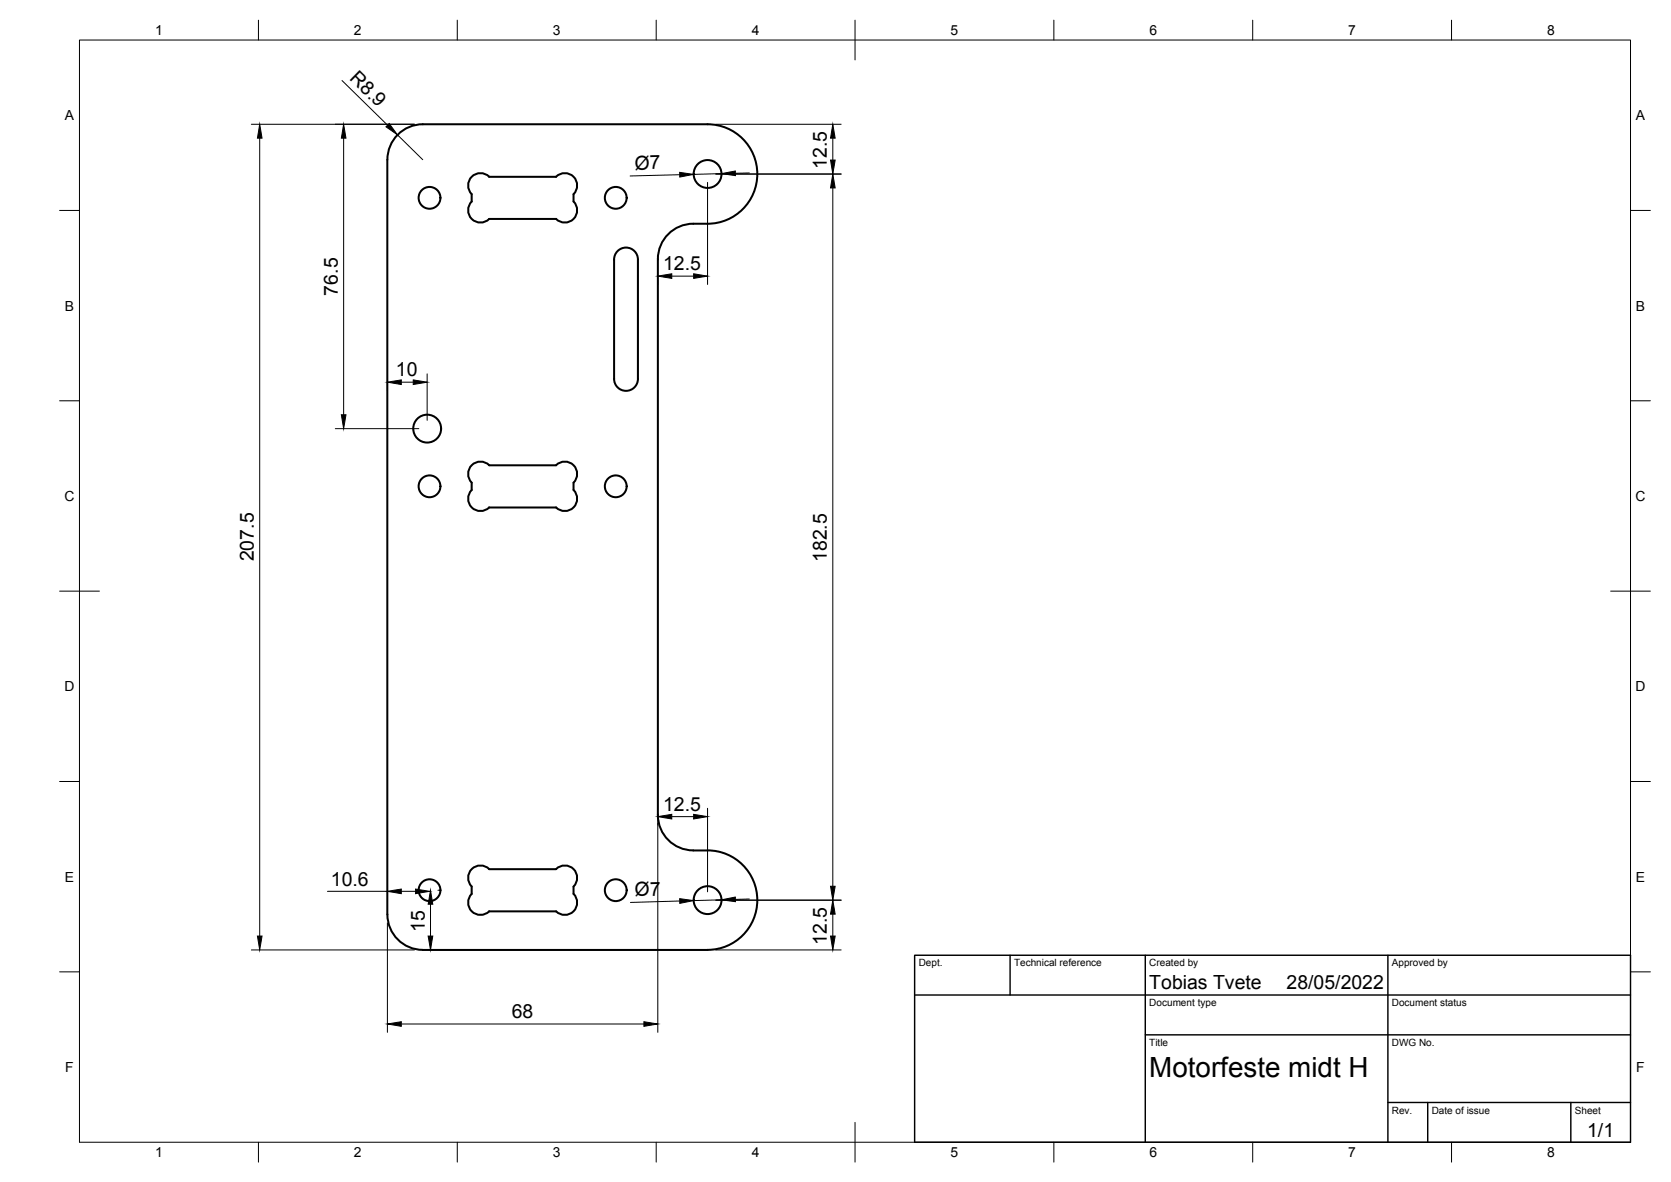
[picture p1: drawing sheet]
<svg xmlns="http://www.w3.org/2000/svg" width="420mm" height="297mm" viewBox="0 0 420 297" stroke-linecap="round" stroke-linejoin="round" font-family="sans-serif">
<!-- layer: Visible -->
<g fill="none" stroke="#000" stroke-width=".51">
<path d="M97.4 40.1v189.7M97.4 40.1a8.9 8.9 0 0 1 8.9-8.9h71.6a12.5 12.5 0 0 1 12.5 12.5 12.5 12.5 0 0 1-12.5 12.5 13.2 13.2 0 0 0-8.1 1.2 8.9 8.9 0 0 0-4.4 7.7v139.7a8.9 8.9 0 0 0 8.9 8.9 17.3 17.3 0 0 1 9.1 1.3 12.5 12.5 0 0 1 6.7 14 12.5 12.5 0 0 1-12.2 9.7M118.6 48.8v1.8a3.1 3.1 0 0 0 0 4.4 3.1 3.1 0 0 0 4.4 0M123 44.4h16.8a3.1 3.1 0 0 1 4.4 0 3.1 3.1 0 0 1 0 4.4M123 44.4a3.1 3.1 0 0 0-4.4 0 3.1 3.1 0 0 0 0 4.4M144.2 48.8v1.8a3.1 3.1 0 0 1 0 4.4 3.1 3.1 0 0 1-4.4 0h-16.8M154.4 65.2v30a3 3 0 0 0 3 3 3 3 0 0 0 3-3v-30M154.4 65.2a3 3 0 0 1 3-3 3 3 0 0 1 3 3M123 116.9h16.8a3.1 3.1 0 0 1 4.4 0 3.1 3.1 0 0 1 0 4.4v1.8a3.1 3.1 0 0 1 0 4.4 3.1 3.1 0 0 1-4.4 0h-16.8M123 116.9a3.1 3.1 0 0 0-4.4 0 3.1 3.1 0 0 0 0 4.4v1.8a3.1 3.1 0 0 0 0 4.4 3.1 3.1 0 0 0 4.4 0M123 218.4h16.8M123 218.4a3.1 3.1 0 0 0-4.4 0 3.1 3.1 0 0 0 0 4.4v1.8"/>
<path d="M139.8 218.4a3.1 3.1 0 0 1 4.4 0 3.1 3.1 0 0 1 0 4.4v1.8M97.4 229.8a8.9 8.9 0 0 0 8.9 8.9M106.3 238.7h71.6M118.6 224.6a3.1 3.1 0 0 0 0 4.4 3.1 3.1 0 0 0 4.4 0M144.2 224.6a3.1 3.1 0 0 1 0 4.4 3.1 3.1 0 0 1-4.4 0h-16.8"/>
<circle cx="108" cy="49.7" r="2.74"/>
<circle cx="154.8" cy="49.7" r="2.74"/>
<circle cx="177.9" cy="43.7" r="3.5"/>
<circle cx="107.4" cy="107.7" r="3.5"/>
<circle cx="108" cy="122.2" r="2.74"/>
<circle cx="154.8" cy="122.2" r="2.74"/>
<circle cx="108" cy="223.7" r="2.74"/>
<circle cx="154.8" cy="223.7" r="2.74"/>
<circle cx="177.9" cy="226.2" r="3.5"/>
</g>
<!-- layer: Border -->
<g fill="none" stroke="#000" stroke-width=".25">
<path d="M20 10.1h390v276.9h-390zM65 5.1v5M115 5.1v5M165 5.1v5M215 5.1v10M265 5.1v5M315 5.1v5M365 5.1v5M15 52.9h5M410 52.9h5M15 100.7h5M410 100.7h5"/>
<path d="M15 148.6h10M405 148.6h10M15 196.4h5M410 196.4h5M15 244.2h5M410 244.2h5M65 287v5M115 287v5M165 287v5M215 282.1v9.9M265 287v5M315 287v5"/>
<path d="M365 287v5"/>
</g>
<!-- layer: TitleBlock -->
<path d="M230 240.1h180v46.9h-180zM230 250h180M254 240.1v9.9M288 240.1v46.9M349 240.1v46.9M288 260.1h122M349 277.1h61M359 277.1v9.9M395 277.1v9.9" fill="none" stroke="#000" stroke-width=".36"/>
<!-- layer: Dimensions -->
<g fill="none" stroke="#000" stroke-width=".25">
<path d="M63.2 31.2h41M65.3 34.7v200.5M86 20.2l11.5 11.3M86.4 34.7v69.5M99.9 33.9l6.4 6.2M180 31.2h31.5M209.4 34.7v5.5M170.9 43.9l-12.5 .3M177.9 45.8v25.7M180 43.7h31.5M181.4 43.6l-7 .2M188.4 43.5h-3.5"/>
<path d="M209.4 47.2v175.5M165.4 70.7v.8M168.9 69.4h5.5M97.4 96.2v1.9M100.9 96h3M107.4 93.9v11.7M84.3 107.7h21M165.4 204.5v54.9M168.9 205.2h5.5M177.9 203.1v21M63.2 238.7h41M82.3 224h15.1"/>
<path d="M97.4 231.9v27.5M100.9 224h3.6M108 225.8v.3M108.2 227.2v8M110.1 223.7h.2M170.9 226.4l-12.4 .4M180 238.7h31.5M180 226.2h31.5M181.4 226.1l-7 .2M188.4 225.9l-3.5 .1M209.4 229.7v5.5M100.9 257.3h61"/>
</g>
<g fill="#000" stroke="#000" stroke-width=".25">
<path d="M65.3 31.2l.6 3.5h-1.2zM86.4 31.2l.6 3.5h-1.2zM97.9 31l2 2.9-2.9-2zM209.4 31.2l.6 3.5h-1.2zM170.9 43.3l3.5 .5-3.5 .7zM181.4 43.6l3.5-.6v1.1zM208.8 40.2h1.2l-.6 3.5zM209.4 43.7l.6 3.5h-1.2zM165.4 69.4l3.5-.6v1.2zM174.4 68.8l3.5 .6-3.5 .6zM97.4 96l3.5-.5v1.1zM103.9 95.5l3.5 .5-3.5 .6z"/>
<path d="M85.8 104.2h1.2l-.6 3.5zM165.4 205.2l3.5-.6v1.2zM174.4 204.6l3.5 .6-3.5 .6zM64.7 235.2h1.2l-.6 3.5zM97.4 224l3.5-.6v1.2zM104.5 223.4l3.5 .6-3.5 .6zM108.2 223.7l.6 3.5h-1.1zM107.7 235.2h1.1l-.6 3.5zM170.9 225.8l3.5 .5-3.5 .7zM181.4 226.1l3.5-.7v1.2zM208.8 222.7h1.2l-.6 3.5zM209.4 226.2l.6 3.5h-1.2z"/>
<path d="M208.8 235.2h1.2l-.6 3.5zM97.4 257.3l3.5-.5v1.1zM161.9 256.8l3.5 .5-3.5 .6z"/>
</g>
<text font-size="7" x="289" y="270.6">Motorfeste midt H</text>
<g font-size="4.9">
<text x="87.7" y="19.9" transform="rotate(44 87.7 19.9)">R8.9</text>
<text x="159.6" y="42.7" transform="rotate(-1 159.6 42.7)">Ø7</text>
<text x="207.9" y="42.4" transform="rotate(-90 207.9 42.4)">12.5</text>
<text x="166.7" y="67.9">12.5</text>
<text x="84.9" y="74.3" transform="rotate(-90 84.9 74.3)">76.5</text>
<text x="99.5" y="94.6">10</text>
<text x="63.8" y="141.1" transform="rotate(-90 63.8 141.1)">207.5</text>
<text x="207.9" y="141.3" transform="rotate(-90 207.9 141.3)">182.5</text>
<text x="166.7" y="203.8">12.5</text>
<text x="83.2" y="222.5">10.6</text>
<text x="159.7" y="225.2" transform="rotate(-2 159.7 225.2)">Ø7</text>
<text x="106.8" y="234.1" transform="rotate(-90 106.8 234.1)">15</text>
<text x="207.9" y="237.4" transform="rotate(-90 207.9 237.4)">12.5</text>
<text x="289" y="248.5">Tobias Tvete</text>
<text x="323.5" y="248.5">28/05/2022</text>
<text x="128.7" y="255.9">68</text>
<text x="399.1" y="285.7">1/1</text>
</g>
<g font-size="3.5">
<text x="39" y="8.8">1</text>
<text x="89" y="8.8">2</text>
<text x="139" y="8.8">3</text>
<text x="189" y="8.8">4</text>
<text x="239" y="8.8">5</text>
<text x="289" y="8.8">6</text>
<text x="339" y="8.8">7</text>
<text x="389" y="8.8">8</text>
<text x="16.3" y="30.2">A</text>
<text x="411.3" y="30.2">A</text>
<text x="16.3" y="78">B</text>
<text x="411.3" y="78">B</text>
<text x="16.2" y="125.9">C</text>
<text x="411.2" y="125.9">C</text>
<text x="16.2" y="173.7">D</text>
<text x="411.2" y="173.7">D</text>
<text x="16.3" y="221.6">E</text>
<text x="411.3" y="221.6">E</text>
<text x="16.4" y="269.4">F</text>
<text x="411.4" y="269.4">F</text>
<text x="39" y="290.8">1</text>
<text x="89" y="290.8">2</text>
<text x="139" y="290.8">3</text>
<text x="189" y="290.8">4</text>
<text x="239" y="290.8">5</text>
<text x="289" y="290.8">6</text>
<text x="339" y="290.8">7</text>
<text x="389" y="290.8">8</text>
</g>
<g font-size="2.5">
<text x="231" y="242.9">Dept.</text>
<text x="255" y="242.9">Technical reference</text>
<text x="289" y="242.9">Created by</text>
<text x="350" y="242.9">Approved by</text>
<text x="289" y="252.8">Document type</text>
<text x="350" y="252.8">Document status</text>
<text x="289" y="262.9">Title</text>
<text x="350" y="262.9">DWG No.</text>
<text x="350" y="279.9">Rev.</text>
<text x="360" y="279.9">Date of issue</text>
<text x="396" y="279.9">Sheet</text>
</g>
</svg>
